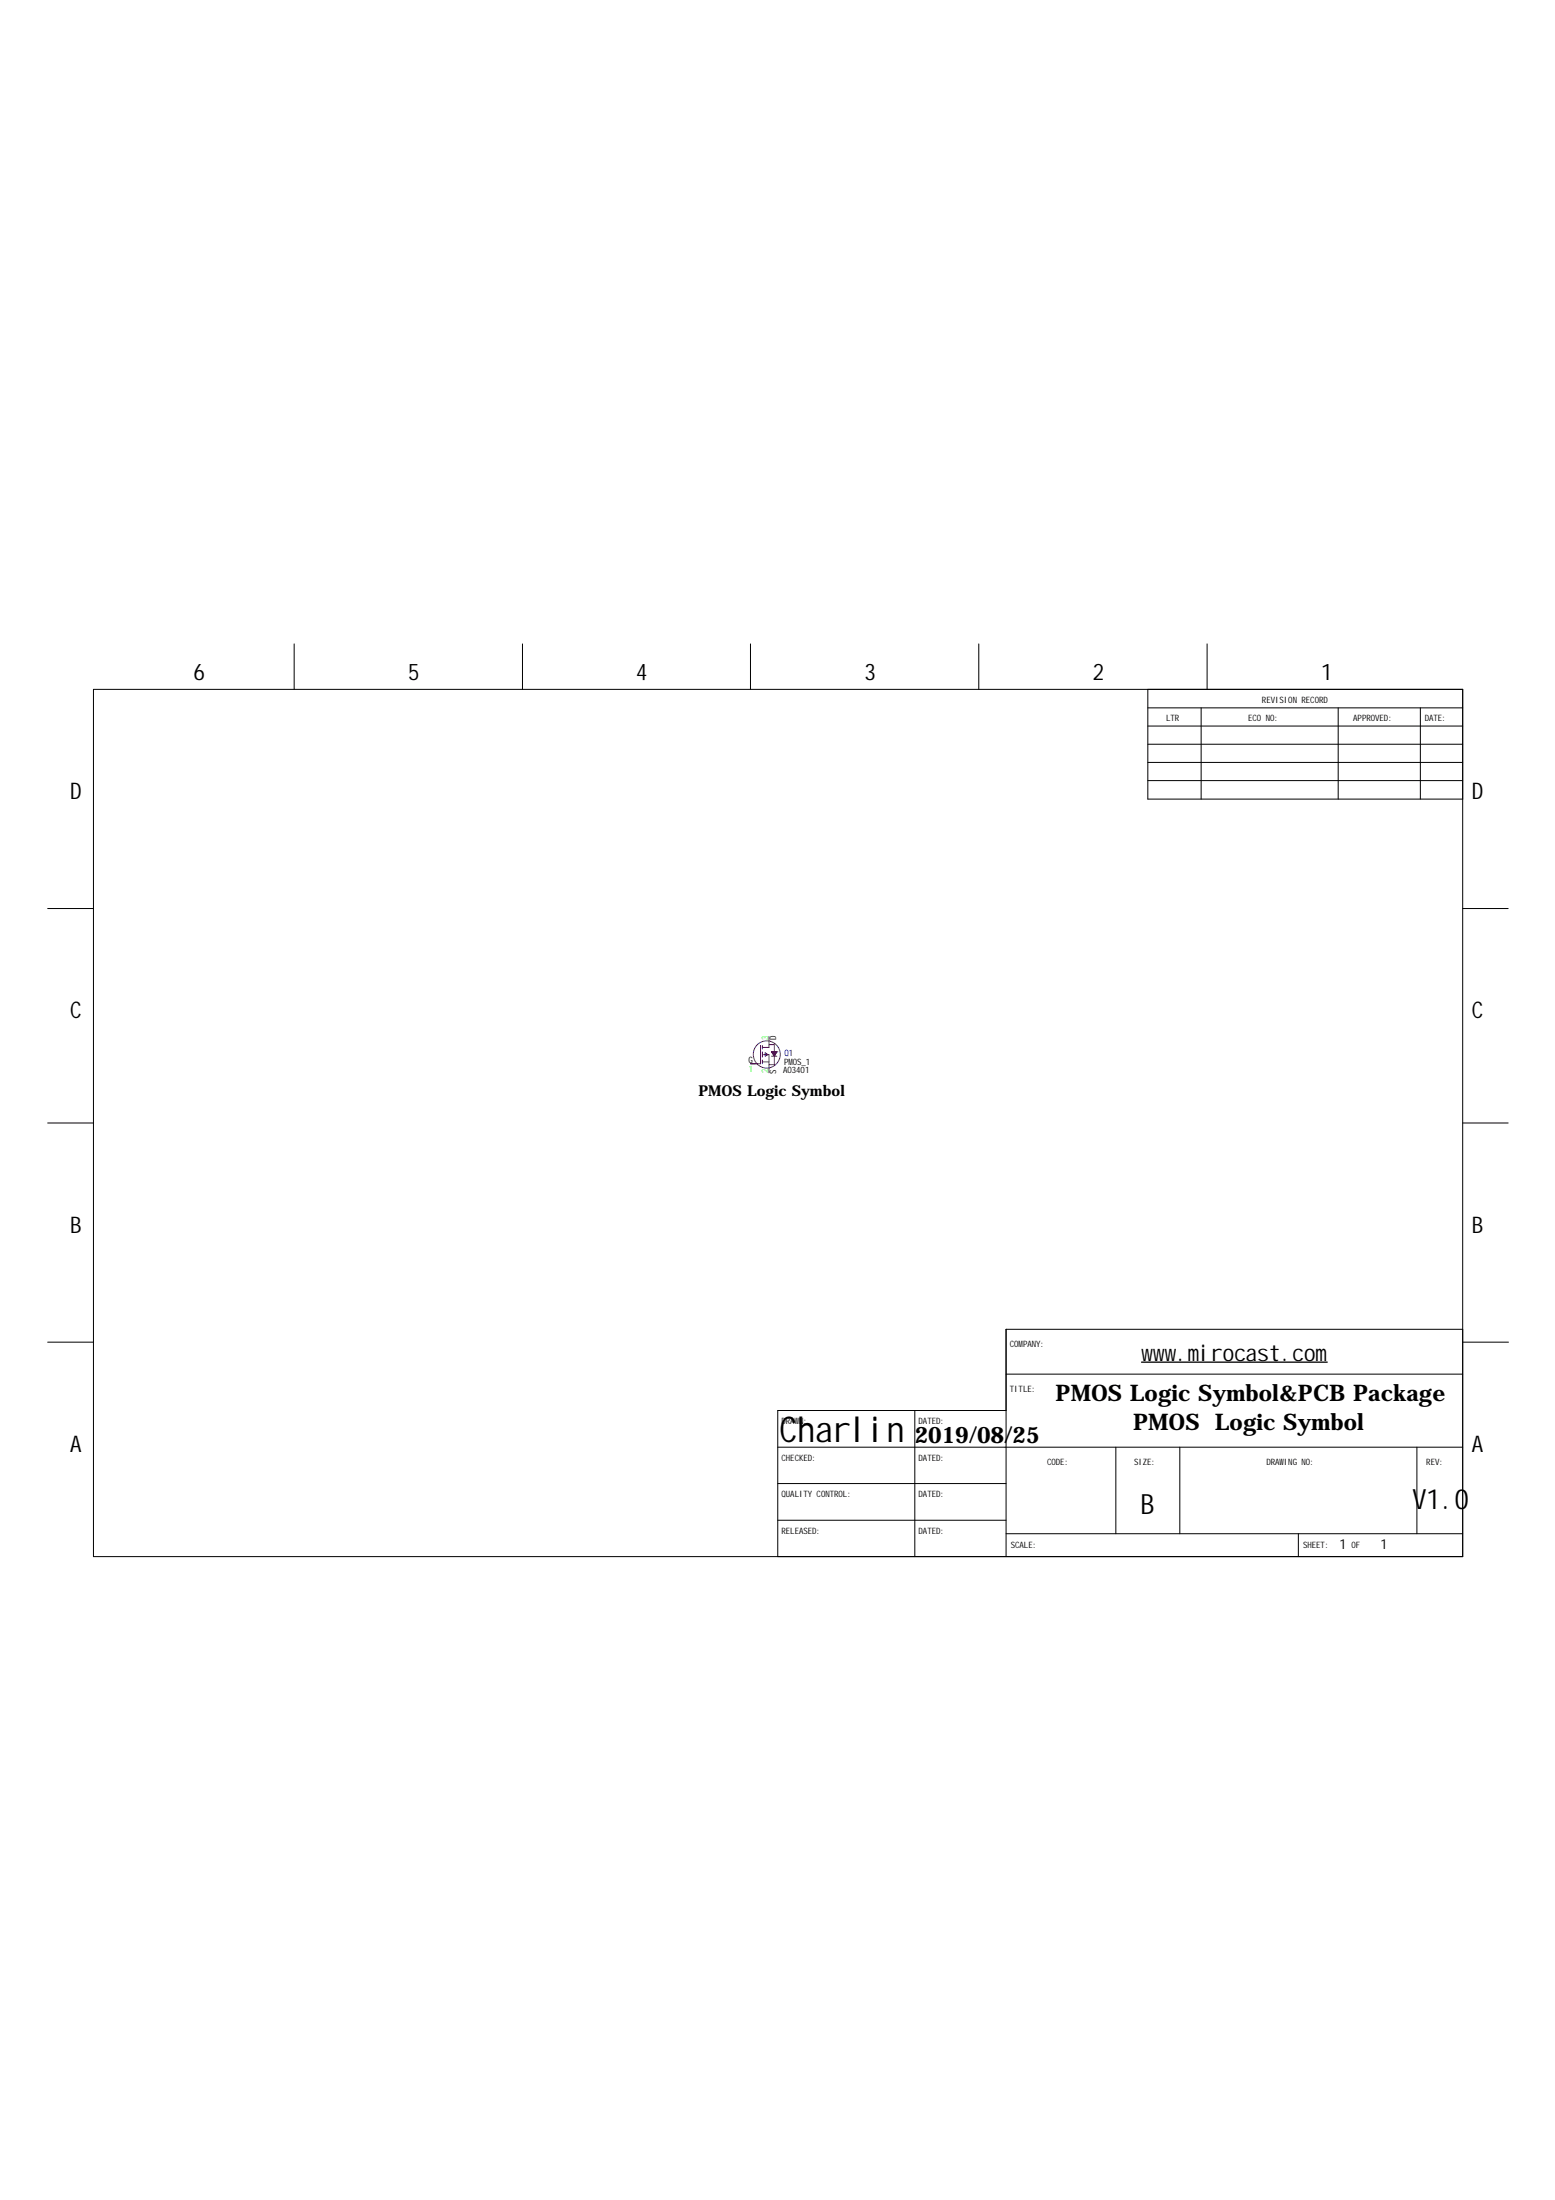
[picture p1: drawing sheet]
<svg xmlns="http://www.w3.org/2000/svg" width="210mm" height="297mm" viewBox="0 0 210 297" stroke-linecap="round" stroke-linejoin="round" font-family="sans-serif">
<g fill="none" stroke="#800080" stroke-width=".13">
<path d="M103.8 139.9v1.5h-.9M102.7 141.2v2.4h-1.4M102.9 141.2v.4M102.9 142v.7M102.9 143.1v.5M102.9 142.4h.9v2.5M102.9 143.4h.9M103.3 142.1l.4 .3-.4 .2zM103.8 141h.7v2.7h-.7M104.1 142h.1M104.1 142.6h.8M104.1 142l.4 .6"/>
<path d="M104.1 142h.8M104.2 142.1h.6M104.3 142v.2M104.3 142.3h.4M104.4 142.4h.3M104.4 142v.4M104.4 142.5h.2M104.5 142.6h.1M104.6 142v.4M104.8 142v.2M104.9 142h.1M104.9 142l-.4 .6"/>
<circle cx="103.5" cy="142.4" r="1.83"/>
</g>
<g fill="none" stroke="#000" stroke-width=".13">
<path d="M12.6 93.1h184.8v117.1h-184.8zM39.7 86.9v6.2M70.5 86.9v6.2M101.3 86.9v6.2M132.1 86.9v6.2M154.9 95.6h42.5M154.9 98h42.5M154.9 93.1v14.8h42.5M162.1 95.6v12.3M162.9 86.9v6.2M180.6 95.6v12.3M191.7 95.6v12.3"/>
<path d="M154.9 102.9h42.5M154.9 105.4h42.5M154.9 100.5h42.5M6.4 122.7h6.2M197.4 122.7h6.2M6.4 151.6h6.2M197.4 151.6h6.2M197.4 179.5h-61.6v30.7M6.4 181.2h6.2M105 195.4h92.4M123.5 190.4v19.8M135.8 185.5h61.6"/>
<path d="M135.8 190.4h-30.8v19.8M150.6 195.4v11.7M159.3 195.4v11.7M191.3 195.4v11.7M197.5 181.2h6.1M105 200.3h30.8M105 205.3h30.8M135.8 207.1h61.6M175.3 207.1v3.1"/>
</g>
<path d="M154.1 183.9h25.1" fill="none" stroke="#000" stroke-width=".18"/>
<text font-size="4.8" x="105.2" y="194.7">Charlin</text>
<g font-size="3.8">
<text x="190.7" y="203.8">V1.0</text>
<text x="154" y="204.4">B</text>
</g>
<g font-size="3.1">
<text x="26.1" y="91.8">6</text>
<text x="55.1" y="91.8">5</text>
<text x="85.9" y="91.8">4</text>
<text x="116.7" y="91.8">3</text>
<text x="147.5" y="91.8">2</text>
<text x="178.4" y="91.8">1</text>
<text x="9.5" y="107.9">D</text>
<text x="198.7" y="107.9">D</text>
<text x="9.5" y="137.5">C</text>
<text x="198.7" y="137.5">C</text>
<text x="9.5" y="166.4">B</text>
<text x="198.7" y="166.4">B</text>
<text x="154.1" y="183.8">www.mirocast.com</text>
<text x="142.5" y="189.2">PMOS Logic Symbol&amp;PCB Package</text>
<text x="9.5" y="196">A</text>
<text x="123.5" y="194.8">2019/08/25</text>
<text x="153" y="193.1">PMOS Logic Symbol</text>
<text x="198.7" y="196">A</text>
</g>
<text font-size="2" x="94.3" y="147.9">PMOS Logic Symbol</text>
<g font-size="1.9">
<text x="180.8" y="209.1">1</text>
<text x="186.4" y="209.1">1</text>
</g>
<g font-size="1.2">
<text x="170.3" y="94.9">REVISION RECORD</text>
<text x="157.4" y="97.4">LTR</text>
<text x="168.5" y="97.4">ECO NO:</text>
<text x="182.7" y="97.4">APPROVED:</text>
<text x="192.3" y="97.4">DATE:</text>
<text x="101" y="143.5">G</text>
<text x="104.8" y="140.4" transform="rotate(-90 104.8 140.4)">D</text>
<text x="105.8" y="143.7">PMOS_1</text>
<text x="104.8" y="145" transform="rotate(-90 104.8 145)">S</text>
<text x="105.7" y="144.9">AO3401</text>
<text x="136.3" y="181.8">COMPANY:</text>
<text x="136.3" y="188">TITLE:</text>
<text x="105.5" y="192.3">DRAWN:</text>
<text x="105.5" y="197.3">CHECKED:</text>
<text x="124" y="192.3">DATED:</text>
<text x="124" y="197.3">DATED:</text>
<text x="141.4" y="197.9">CODE:</text>
<text x="153.1" y="197.9">SIZE:</text>
<text x="170.9" y="197.9">DRAWING NO:</text>
<text x="192.5" y="197.9">REV:</text>
<text x="105.5" y="202.2">QUALITY CONTROL:</text>
<text x="124" y="202.2">DATED:</text>
<text x="105.5" y="207.1">RELEASED:</text>
<text x="124" y="207.1">DATED:</text>
<text x="136.4" y="208.9">SCALE:</text>
<text x="175.9" y="208.9">SHEET:</text>
<text x="182.4" y="208.9">OF</text>
</g>
<g font-size="1.2" fill="#0f0">
<text x="103.7" y="140.4" transform="rotate(-90 103.7 140.4)">3</text>
<text x="101.1" y="144.7">1</text>
<text x="103.7" y="144.9" transform="rotate(-90 103.7 144.9)">2</text>
</g>
<text font-size="1.2" fill="#000080" x="105.9" y="142.6">Q1</text>
</svg>
